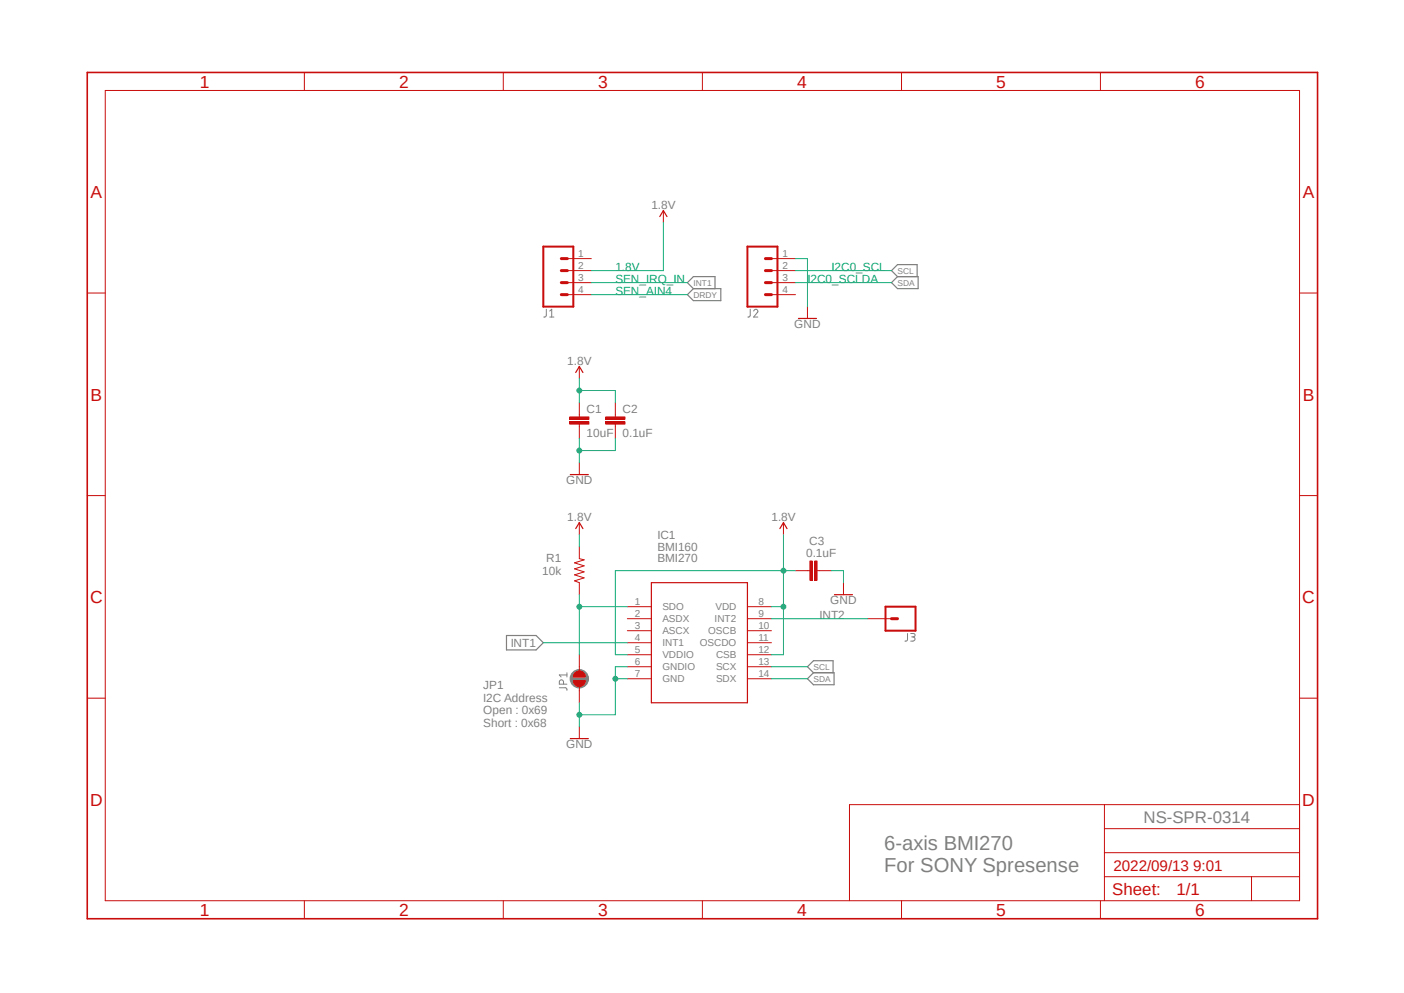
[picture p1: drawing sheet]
<svg xmlns="http://www.w3.org/2000/svg" width="297mm" height="210mm" viewBox="0 0 297 210" stroke-linecap="round" stroke-linejoin="round" font-family="sans-serif">
<path d="M17.9 15l261.2 179.9M279.1 15l-261.2 179.9" fill="none" stroke="#fff" stroke-width=".21"/>
<circle cx="122.6" cy="143.6" r="1.94" fill="#808080"/>
<g fill="none" stroke="#808080" stroke-width=".21">
<path d="M115.6 65.4v1.3a.4 .4 0 0 1-.6 .4M116.3 67.1h.9M116.3 65.8l.4-.4v1.7M158.7 65.4v1.3a.38 .38 0 0 1-.5 .4M159.4 65.8a.44 .44 0 0 1 .6-.4 .44 .44 0 0 1 .2 .7l-.8 1h.9M192 134v1.2a.4 .4 0 0 1-.6 .4M192.7 134h.7a.34 .34 0 0 1 0 .6l-.5 .1M193.1 134.7a.44 .44 0 0 1 .4 .7l-.4 .2h-.4M118.3 145.5h1.3a.4 .4 0 0 1 .3 .5M119.2 144.7v-.5a.45 .45 0 0 0-.3-.4 .45 .45 0 0 0-.5 .2l-.1 .7h1.6M119.9 142.3v.9M119.9 142.7h-1.6l.4 .5"/>
<circle cx="122.6" cy="143.6" r="1.94"/>
</g>
<path d="M189.9 58.5l-1.3-1.3 1.3-1.2h4.1v2.5M189.9 58.5h4.3v2.5h-4.3l-1.3-1.2zM145.4 62.3l1.3-1.3h5.8v2.6h-5.8zM146.7 61l-1.3-1.2 1.3-1.3h4.6v2.5M107.1 134.4h6.3l1.5 1.5-1.5 1.6h-6.3zM170.8 143.6l1.3-1.3h4.3v2.5h-4.3zM172.1 142.3l-1.3-1.3 1.3-1.3h4.1v2.6" fill="none" stroke="#808080" stroke-width=".25"/>
<g fill="none" stroke="#c90d0c" stroke-width=".21">
<path d="M22.3 19.1h252.6v171.4h-252.6zM64.4 15.3v3.8M106.5 15.3v3.8M148.6 15.3v3.8M190.7 15.3v3.8M232.8 15.3v3.8M140.3 44.5v2.6M18.5 62h3.8M122.6 77.5v2.6M170.8 64.9v2.5M274.9 62h3.8M122.6 87.7v.5"/>
<path d="M122.6 89.7v.5M18.5 104.8h3.8M274.9 104.8h3.8M18.5 147.7h3.8M274.9 147.7h3.8M233.6 170.2v20.3M233.6 175.3h41.3M274.9 170.2h-95.2v20.3M64.4 190.5v3.8M106.5 190.5v3.8M148.6 190.5v3.8M190.7 190.5v3.8"/>
<path d="M232.8 190.5v3.8M233.6 185.4h41.3M233.6 180.3h41.3M264.8 185.4v5.1"/>
</g>
<path d="M18.5 15.3h260.2v179h-260.2z" fill="none" stroke="#c90d0c" stroke-width=".34"/>
<path d="M139.6 45.8l.7-1.3 .8 1.3M121.8 78.8l.8-1.3 .7 1.3M168.9 67.4h3.8" fill="none" stroke="#c90d0c" stroke-width=".25"/>
<path d="M120.5 89.2h4.1v.5h-4.1z" fill-rule="evenodd" fill="#c90d0c"/>
<path d="M120.5 89.2h4.1v.5h-4.1z" fill="none" stroke="#c90d0c" stroke-width=".21"/>
<path d="M120.5 88.2h4.1v.5h-4.1z" fill-rule="evenodd" fill="#c90d0c"/>
<path d="M120.5 88.2h4.1v.5h-4.1zM122.6 85.1v2.6M122.6 90.2v2.6M130.2 87.7v.5M130.2 89.7v.5" fill="none" stroke="#c90d0c" stroke-width=".21"/>
<path d="M128.1 89.2h4.1v.5h-4.1z" fill-rule="evenodd" fill="#c90d0c"/>
<path d="M128.1 89.2h4.1v.5h-4.1z" fill="none" stroke="#c90d0c" stroke-width=".21"/>
<path d="M128.1 88.2h4.1v.5h-4.1z" fill-rule="evenodd" fill="#c90d0c"/>
<g fill="none" stroke="#c90d0c" stroke-width=".21">
<path d="M122.6 97.8v2.6M128.1 88.2h4.1v.5h-4.1zM130.2 85.1v2.6M130.2 90.2v2.6M122.6 115.6v2.6l1 .2-2.1 .6 2.1 .7-2.1 .6 2.1 .6-2.1 .7 2.1 .6-2.1 .7 1.1 .3v2.6M165.7 110.5v2.6M132.7 128.3h5.1M132.7 130.9h5.1M132.7 133.4h5.1M132.7 135.9h5.1M132.7 138.5h5.1M158.1 128.3h5.1"/>
<path d="M158.1 130.9h5.1M158.1 133.4h5.1M158.1 135.9h5.1M158.1 138.5h5.1M132.7 141h5.1M132.7 143.6h5.1M158.1 141h5.1M158.1 143.6h5.1"/>
</g>
<path d="M120.6 100.4h3.9M165 111.8l.7-1.3 .8 1.3M137.8 123.2h20.3v25.4h-20.3z" fill="none" stroke="#c90d0c" stroke-width=".25"/>
<path d="M121.7 142.2a1.27 1.27 0 0 1 1.4-.2 1.27 1.27 0 0 1 .7 1.2h-2.5l.1-.6z" fill-rule="evenodd" fill="#c90d0c"/>
<path d="M121.7 142.2a1.27 1.27 0 0 1 1.4-.2 1.27 1.27 0 0 1 .7 1.2h-2.5l.1-.6z" fill="none" stroke="#c90d0c" stroke-width=".21"/>
<path d="M121.3 143.9h2.5a1.27 1.27 0 0 1-1.2 1.3 1.27 1.27 0 0 1-1.3-1.3z" fill-rule="evenodd" fill="#c90d0c"/>
<path d="M122.6 110.5v2.6M122.6 138.5v3.4M170.8 120.7h.5M172.8 120.7h.6M121.3 143.9h2.5a1.27 1.27 0 0 1-1.2 1.3 1.27 1.27 0 0 1-1.3-1.3zM122.6 145.2v3.4M122.6 153.7v2.5" fill="none" stroke="#c90d0c" stroke-width=".21"/>
<path d="M121.8 111.8l.8-1.3 .7 1.3M120.6 156.2h3.9" fill="none" stroke="#c90d0c" stroke-width=".25"/>
<path d="M172.3 118.7h.5v4h-.5z" fill-rule="evenodd" fill="#c90d0c"/>
<path d="M172.3 118.7h.5v4h-.5z" fill="none" stroke="#c90d0c" stroke-width=".21"/>
<path d="M171.3 118.7h.5v4h-.5z" fill-rule="evenodd" fill="#c90d0c"/>
<g fill="none" stroke="#c90d0c" stroke-width=".21">
<path d="M120 54.7h5.1M120 57.2h5.1M120 59.8h5.1M163.2 54.7h5.1M163.2 57.2h5.1M163.2 59.8h5.1M120 62.3h5.1M163.2 62.3h5.1M171.3 118.7h.5v4h-.5zM168.3 120.7h2.5M173.4 120.7h2.5M178.4 123.2v2.6"/>
<path d="M183.5 130.9h5.1"/>
</g>
<path d="M176.5 125.8h3.8" fill="none" stroke="#c90d0c" stroke-width=".25"/>
<path d="M114.9 52.2h6.4v12.7h-6.4zM158.1 52.2h6.4v12.7h-6.4zM187.3 128.3h6.4v5.1h-6.4z" fill="none" stroke="#c90d0c" stroke-width=".42"/>
<path d="M118.7 59.8h1.3M118.7 57.2h1.3M118.7 54.7h1.3M161.9 59.8h1.3M161.9 57.2h1.3M161.9 54.7h1.3M118.7 62.3h1.3M161.9 62.3h1.3M188.6 130.9h1.3" fill="none" stroke="#c90d0c" stroke-width=".64"/>
<path d="M140.3 47.1v10.1h-15.2M122.6 80.1v5M122.6 82.6h7.6v2.5" fill="none" stroke="#0dab76" stroke-width=".21"/>
<circle cx="122.6" cy="82.6" r=".51" fill="#0dab76"/>
<g fill="none" stroke="#0dab76" stroke-width=".21">
<path d="M165.7 113.1v15.2h-2.5M165.7 120.7h-35.5v17.8"/>
<circle cx="122.6" cy="82.6" r=".51"/>
</g>
<circle cx="165.7" cy="120.7" r=".51" fill="#0dab76"/>
<g fill="none" stroke="#0dab76" stroke-width=".21">
<path d="M130.2 138.5h2.5M165.7 128.3v10.2h-2.5"/>
<circle cx="165.7" cy="120.7" r=".51"/>
</g>
<circle cx="165.7" cy="128.3" r=".51" fill="#0dab76"/>
<g fill="none" stroke="#0dab76" stroke-width=".21">
<path d="M168.3 54.7h2.5v10.2M122.6 92.8v5M130.2 92.8v2.5h-7.6M122.6 113.1v2.5M165.7 120.7h2.6"/>
<circle cx="165.7" cy="128.3" r=".51"/>
</g>
<circle cx="122.6" cy="95.3" r=".51" fill="#0dab76"/>
<g fill="none" stroke="#0dab76" stroke-width=".21">
<path d="M122.6 148.6v5.1M132.7 143.6h-2.5v7.6h-7.6"/>
<circle cx="122.6" cy="95.3" r=".51"/>
</g>
<circle cx="122.6" cy="151.2" r=".51" fill="#0dab76"/>
<g fill="none" stroke="#0dab76" stroke-width=".21">
<path d="M132.7 141h-2.5v2.6"/>
<circle cx="122.6" cy="151.2" r=".51"/>
</g>
<circle cx="130.2" cy="143.6" r=".51" fill="#0dab76"/>
<g fill="none" stroke="#0dab76" stroke-width=".21">
<path d="M168.3 57.2h20.3M168.3 59.8h20.3M122.6 128.3h10.1M122.6 125.8v12.7M175.9 120.7h2.5v2.5M163.2 141h7.6M163.2 143.6h7.6"/>
<circle cx="130.2" cy="143.6" r=".51"/>
</g>
<circle cx="122.6" cy="128.3" r=".51" fill="#0dab76"/>
<g fill="none" stroke="#0dab76" stroke-width=".21">
<path d="M125.1 59.8h20.3M125.1 62.3h20.3M114.9 135.9h17.8M163.2 130.9h20.3"/>
<circle cx="122.6" cy="128.3" r=".51"/>
</g>
<g font-size="4.3" fill="#808080">
<text x="187.1" y="179.8">6-axis BMI270</text>
<text x="187.1" y="184.4">For SONY Spresense</text>
</g>
<g font-size="3.7" fill="#c90d0c">
<text x="42.3" y="18.5">1</text>
<text x="84.4" y="18.5">2</text>
<text x="126.5" y="18.5">3</text>
<text x="168.6" y="18.5">4</text>
<text x="210.7" y="18.5">5</text>
<text x="252.9" y="18.5">6</text>
<text x="19.1" y="41.9">A</text>
<text x="275.6" y="41.9">A</text>
<text x="19.1" y="84.7">B</text>
<text x="275.6" y="84.7">B</text>
<text x="19" y="127.5">C</text>
<text x="275.5" y="127.5">C</text>
<text x="19" y="170.4">D</text>
<text x="275.5" y="170.4">D</text>
<text x="42.3" y="193.7">1</text>
<text x="84.4" y="193.7">2</text>
<text x="126.5" y="193.7">3</text>
<text x="168.6" y="193.7">4</text>
<text x="210.7" y="193.7">5</text>
<text x="252.9" y="193.7">6</text>
</g>
<text font-size="3.6" fill="#808080" x="241.9" y="174">NS-SPR-0314</text>
<g font-size="3.6" fill="#c90d0c">
<text x="235.3" y="189.4">Sheet:</text>
<text x="248.9" y="189.2">1/1</text>
</g>
<text font-size="3.2" fill="#c90d0c" x="235.5" y="184.1">2022/09/13 9:01</text>
<g font-size="2.5" fill="#808080">
<text x="137.8" y="44.3">1.8V</text>
<text x="168" y="69.4">GND</text>
<text x="120" y="77.3">1.8V</text>
<text x="124.1" y="87.3">C1</text>
<text x="131.7" y="87.3">C2</text>
<text x="124.1" y="92.4">10uF</text>
<text x="131.7" y="92.4">0.1uF</text>
<text x="119.8" y="102.4">GND</text>
<text x="120" y="110.3">1.8V</text>
<text x="139.1" y="114">IC1</text>
<text x="163.2" y="110.3">1.8V</text>
<text x="115.5" y="118.9">R1</text>
<text x="139.1" y="118.9">BMI270</text>
<text x="139.1" y="116.5">BMI160</text>
<text x="170.5" y="117.8">0.1uF</text>
<text x="171.2" y="115.2">C3</text>
<text x="114.7" y="121.7">10k</text>
<text x="173.4" y="130.9">INT2</text>
<text x="175.6" y="127.8">GND</text>
<text x="108" y="136.8">INT1</text>
<text x="102.2" y="145.7">JP1</text>
<text x="102.2" y="148.4">I2C Address</text>
<text x="102.2" y="151">Open : 0x69</text>
<text x="102.2" y="153.7">Short : 0x68</text>
<text x="119.8" y="158.2">GND</text>
</g>
<g font-size="2.5" fill="#0dab76">
<text x="130.2" y="57.2">1.8V</text>
<text x="130.2" y="59.8">SEN_IRQ_IN</text>
<text x="170.8" y="59.8">I2C0_SCLDA</text>
<text x="175.9" y="57.2">I2C0_SCL</text>
<text x="130.2" y="62.3">SEN_AIN4</text>
</g>
<g font-size="2.1" fill="#808080">
<text x="122.3" y="54.3">1</text>
<text x="122.3" y="56.9">2</text>
<text x="122.3" y="59.4">3</text>
<text x="165.5" y="54.3">1</text>
<text x="165.5" y="56.9">2</text>
<text x="165.5" y="59.4">3</text>
<text x="122.3" y="61.9">4</text>
<text x="165.5" y="61.9">4</text>
<text x="134.3" y="127.9">1</text>
<text x="134.3" y="130.5">2</text>
<text x="140.1" y="129.1">SDO</text>
<text x="140.1" y="131.6">ASDX</text>
<text x="151.2" y="131.6">INT2</text>
<text x="151.3" y="129.1">VDD</text>
<text x="160.4" y="127.9">8</text>
<text x="160.4" y="130.5">9</text>
<text x="134.3" y="133">3</text>
<text x="134.3" y="135.6">4</text>
<text x="140.1" y="134.2">ASCX</text>
<text x="140.1" y="136.7">INT1</text>
<text x="148" y="136.7">OSCDO</text>
<text x="149.8" y="134.2">OSCB</text>
<text x="160.4" y="133">10</text>
<text x="160.4" y="135.6">11</text>
<text x="134.3" y="138.1">5</text>
<text x="134.3" y="140.6">6</text>
<text x="134.3" y="143.2">7</text>
<text x="140.1" y="139.2">VDDIO</text>
<text x="140.1" y="141.8">GNDIO</text>
<text x="151.5" y="139.2">CSB</text>
<text x="151.5" y="141.8">SCX</text>
<text x="160.4" y="138.1">12</text>
<text x="160.4" y="140.6">13</text>
<text x="160.4" y="143.2">14</text>
<text x="140.1" y="144.3">GND</text>
<text x="151.5" y="144.3">SDX</text>
</g>
<g font-size="1.8" fill="#808080">
<text x="189.9" y="57.9">SCL</text>
<text x="146.7" y="60.4">INT1</text>
<text x="146.7" y="62.9">DRDY</text>
<text x="189.9" y="60.4">SDA</text>
<text x="172.1" y="141.6">SCL</text>
<text x="172.1" y="144.2">SDA</text>
</g>
</svg>
